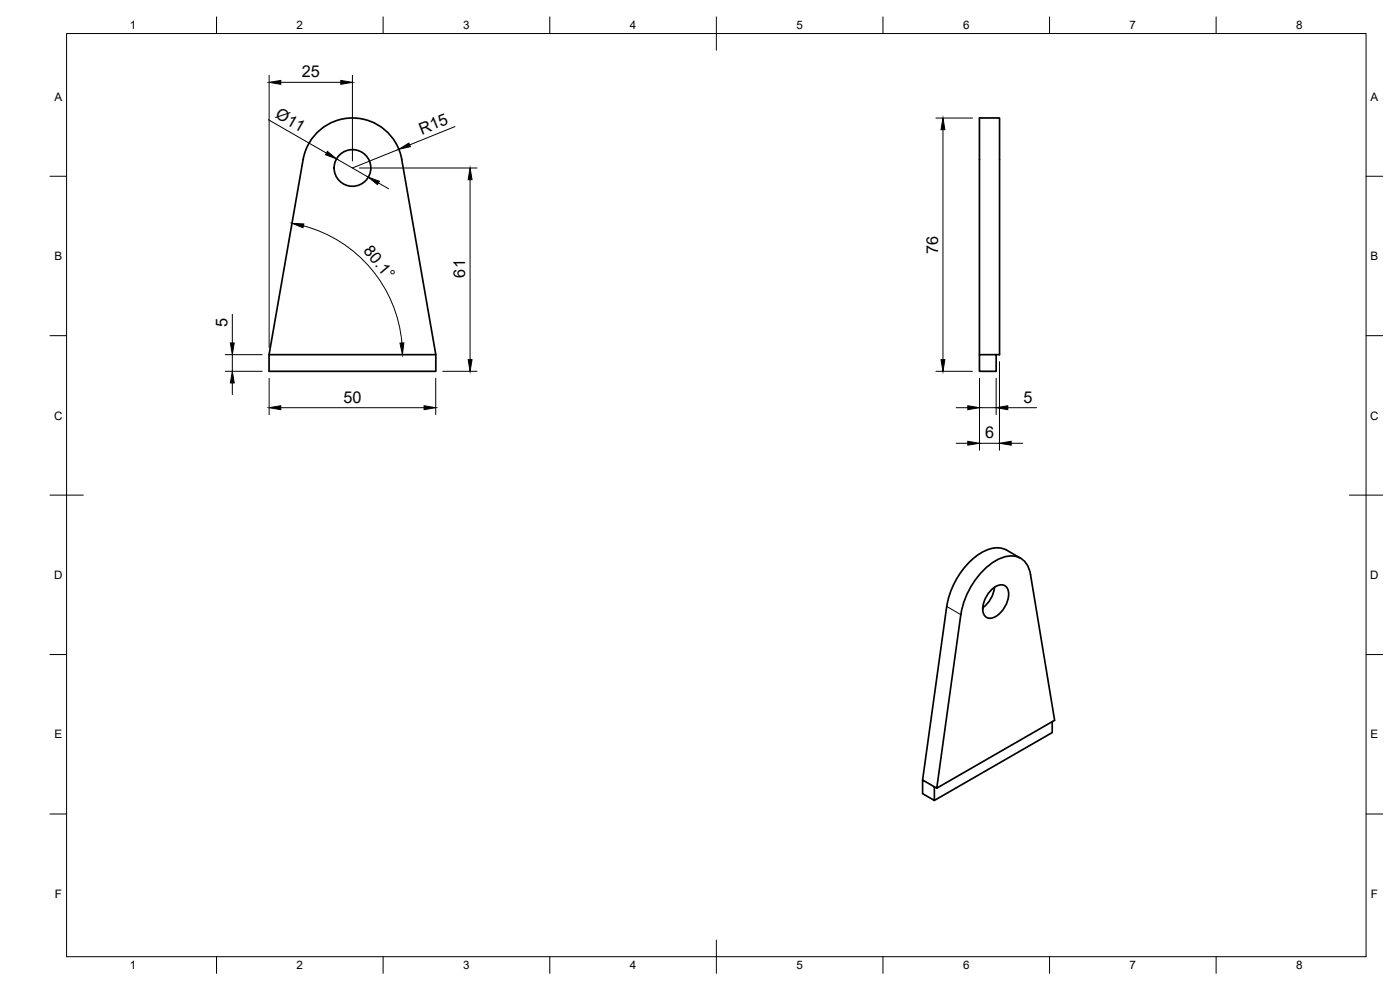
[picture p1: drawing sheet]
<svg xmlns="http://www.w3.org/2000/svg" width="420mm" height="297mm" viewBox="0 0 420 297" stroke-linecap="round" stroke-linejoin="round" font-family="sans-serif">
<!-- layer: Visible -->
<g fill="none" stroke="#000" stroke-width=".51">
<path d="M80.8 106.4h50v5h-50zM80.8 106.4l10.2-58.6a15 15 0 0 1 14.8-12.4 15 15 0 0 1 14.8 12.4l10.2 58.6M293.9 106.4v-71h6.1v71h-1v5h-5.1v-5h5.1M297.5 177.1a3.6 3.6 0 0 1 4.1-1.4 3.7 3.7 0 0 1 .9 4.3 7.6 7.6 0 0 1-5.2 5.5 2.32 2.32 0 0 1-2.4-2.8l.6-2.6 .8-1.6zM298.5 176.2a8.7 8.7 0 0 1-3.5 6.1M306.3 167.5l-4.2-2.4a7.5 7.5 0 0 0-7.6 .7 23.8 23.8 0 0 0-10.4 16.2l-7.2 52M288.4 184.4l-7.3 52.1M288.4 184.4a23.2 23.2 0 0 1 11.6-16.8 6.1 6.1 0 0 1 8.1 1.6l.9 2 .3 1.2 7.2 43.7-35.4 20.4-.7-.4M315.8 216.5v3.3l-35.4 20.4M276.9 234l3.5 2.1v4.1l-3.5-2.1z"/>
<circle cx="105.8" cy="50.4" r="5.5"/>
</g>
<!-- layer: Visible Narrow -->
<path d="M284.1 182l4.3 2.4" fill="none" stroke="#000" stroke-width=".3"/>
<!-- layer: BORDER -->
<g fill="none" stroke="#000" stroke-width=".3">
<path d="M20 10.1h390v276.9h-390zM65 5.1v5M115 5.1v5M165 5.1v5M215 5.1v10M265 5.1v5M315 5.1v5M365 5.1v5M15 52.9h5M410 52.9h5M15 100.7h5M410 100.7h5"/>
<path d="M15 148.6h10M405 148.6h10M15 196.4h5M410 196.4h5M15 244.2h5M410 244.2h5M65 287v5M115 287v5M165 287v5M215 282.1v9.9M265 287v5M315 287v5"/>
<path d="M365 287v5"/>
</g>
<!-- layer: FD_Dimensions -->
<g fill="none" stroke="#000" stroke-width=".3">
<path d="M80.6 35.9l17.4 10M80.8 22.6v81.7M84.3 24.7h18M105.8 22.6v25.7M136.5 38l-13.6 5.5M280.9 35.4h11M283 38.9v69M101 47.7l9.5 5.5M107.9 50.4h35.3M113.6 54.9l3 1.7M119.7 44.8l-13.9 5.6M141.1 53.9v54"/>
<path d="M91.1 67.8a40 40 0 0 1 29.5 35.1M69.7 94.3v8.6M67.6 111.4h11.1M67.6 106.4h11.1M69.7 106.4v5M69.7 114.9v3.5M80.8 113.5v10.9M130.8 113.5v10.9M132.9 111.4h10.3M280.9 111.4h11M294 113.5v21.6M299 113.5v10.9"/>
<path d="M300 108.5v26.6M84.3 122.3h43M287 122.3h3.4M287 133h3.4M294 122.3h5M294 133h6M302.5 122.3h8.6M303.5 133h3.5"/>
</g>
<g fill="#000" stroke="#000" stroke-width=".3">
<path d="M80.8 24.7l3.5-.6v1.2zM102.3 24.1l3.5 .6-3.5 .6zM283 35.4l.6 3.5h-1.2zM98.3 45.4l2.7 2.3-3.3-1.3zM110.5 53.2l3.4 1.2-.6 1zM119.7 44.8l3-1.9 .4 1.1zM141.1 50.4l.6 3.5h-1.2zM87.7 67l3.5 .2-.3 1.1zM69.7 111.4l.6 3.5h-1.2zM69.1 102.9h1.2l-.6 3.5zM120 102.9h1.2l-.4 3.5zM140.5 107.9h1.2l-.6 3.5z"/>
<path d="M282.4 107.9h1.2l-.6 3.5zM80.8 122.3l3.5-.6v1.2zM127.3 121.7l3.5 .6-3.5 .6zM290.4 132.4l3.6 .6-3.6 .6zM290.4 121.7l3.6 .6-3.6 .6zM299 122.3l3.5-.6v1.2zM300 133l3.5-.6v1.2z"/>
</g>
<g font-size="4.9">
<text x="90.6" y="23.2">25</text>
<text x="82.4" y="35.2" transform="rotate(30 82.4 35.2)">Ø11</text>
<text x="126.6" y="40.4" transform="rotate(-22 126.6 40.4)">R15</text>
<text x="108.9" y="75.4" transform="rotate(50 108.9 75.4)">80.1°</text>
<text x="281.5" y="76.1" transform="rotate(-90 281.5 76.1)">76</text>
<text x="139.6" y="83.3" transform="rotate(-90 139.6 83.3)">61</text>
<text x="68.3" y="98.2" transform="rotate(-90 68.3 98.2)">5</text>
<text x="103.1" y="120.9">50</text>
<text x="307.1" y="120.9">5</text>
<text x="295.6" y="131.5">6</text>
</g>
<g font-size="3.5">
<text x="39" y="8.8">1</text>
<text x="89" y="8.8">2</text>
<text x="139" y="8.8">3</text>
<text x="189" y="8.8">4</text>
<text x="239" y="8.8">5</text>
<text x="289" y="8.8">6</text>
<text x="339" y="8.8">7</text>
<text x="389" y="8.8">8</text>
<text x="16.3" y="30.2">A</text>
<text x="411.3" y="30.2">A</text>
<text x="16.3" y="78">B</text>
<text x="411.3" y="78">B</text>
<text x="16.2" y="125.9">C</text>
<text x="411.2" y="125.9">C</text>
<text x="16.2" y="173.7">D</text>
<text x="411.2" y="173.7">D</text>
<text x="16.3" y="221.6">E</text>
<text x="411.3" y="221.6">E</text>
<text x="16.4" y="269.4">F</text>
<text x="411.4" y="269.4">F</text>
<text x="39" y="290.8">1</text>
<text x="89" y="290.8">2</text>
<text x="139" y="290.8">3</text>
<text x="189" y="290.8">4</text>
<text x="239" y="290.8">5</text>
<text x="289" y="290.8">6</text>
<text x="339" y="290.8">7</text>
<text x="389" y="290.8">8</text>
</g>
</svg>
